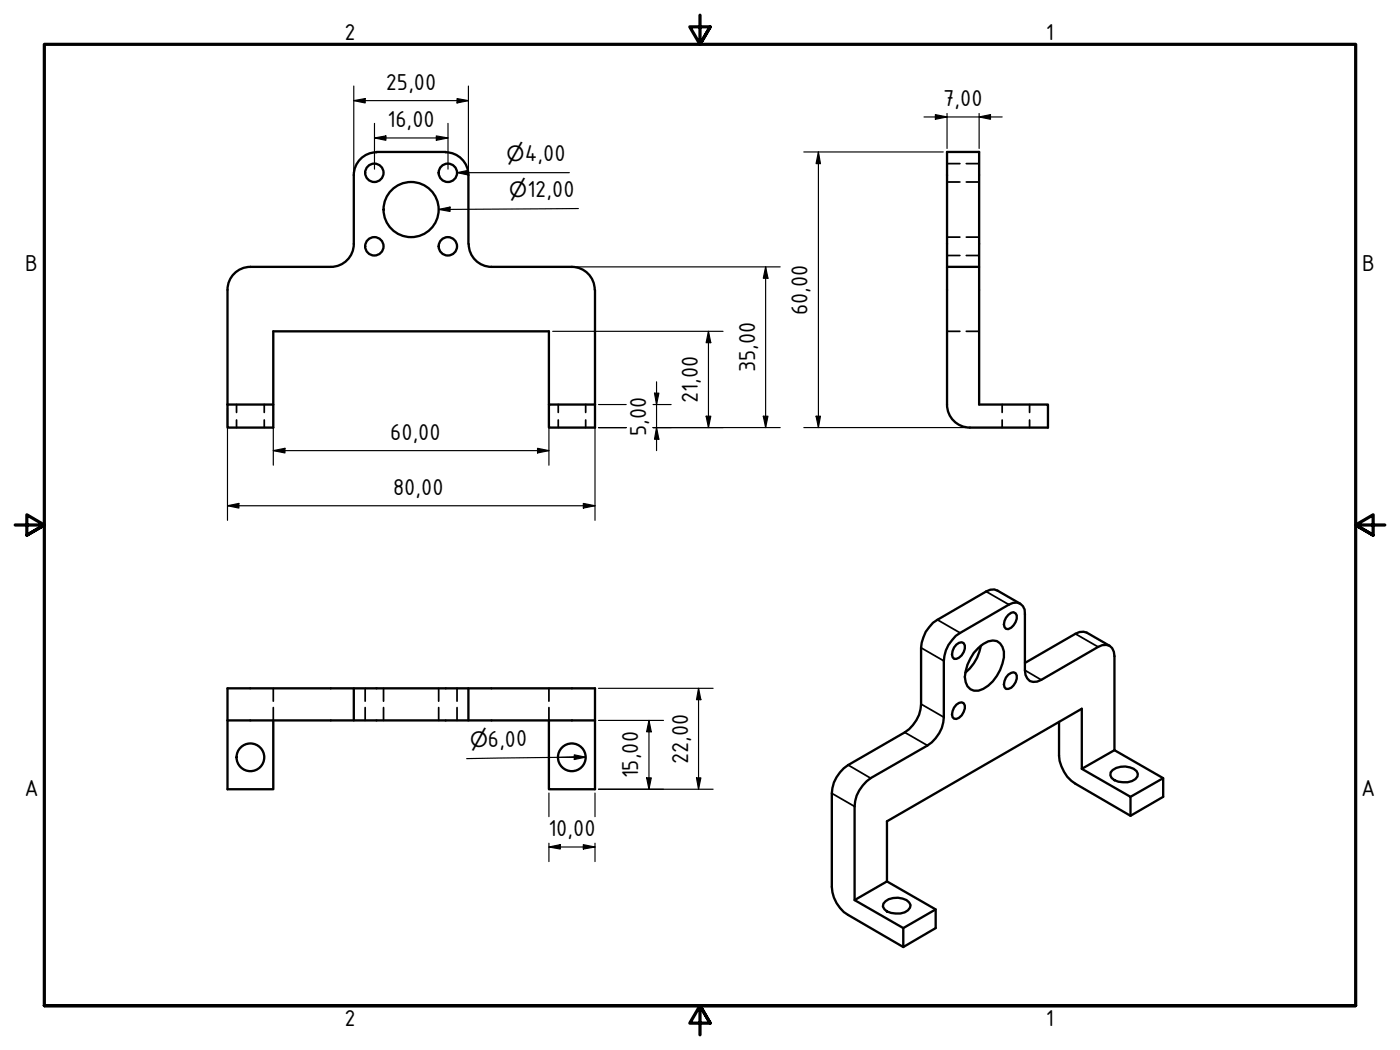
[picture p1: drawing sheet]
<svg xmlns="http://www.w3.org/2000/svg" width="305mm" height="229mm" viewBox="0 0 305 229" stroke-linecap="round" stroke-linejoin="round" font-family="sans-serif">
<!-- layer: Verdeckt (ISO) -->
<g fill="none" stroke="#000" stroke-width=".38">
<path d="M206.2 39.6h2.8M206.2 35.6h2.8M210.4 39.6h2.8M210.4 35.6h2.8M206.2 55.6h2.8M206.2 51.6h2.8M210.4 55.6h2.8M210.4 51.6h2.8M206.2 72.1h2.8M210.4 72.1h2.8M51.5 88.1v1.7M51.5 91.4v1.7"/>
<path d="M57.5 88.1v1.7M57.5 91.4v1.7M121.5 88.1v1.7M121.5 91.4v1.7M127.5 88.1v1.7M127.5 91.4v1.7M218.2 88.1v1.7M218.2 91.4v1.7M224.2 88.1v1.7M224.2 91.4v1.7M59.5 149.9v2.8M59.5 154.1v2.7"/>
<path d="M79.5 149.9v2.8M79.5 154.1v2.7M83.5 149.9v2.8M83.5 154.1v2.7M95.5 149.9v2.8M95.5 154.1v2.7M99.5 149.9v2.8M99.5 154.1v2.7M119.5 149.9v2.8M119.5 154.1v2.7"/>
</g>
<!-- layer: Sichtbar (ISO) -->
<g fill="none" stroke="#000" stroke-width=".51">
<path d="M77 38.1v15M82 33.1h15M82 33.1a5 5 0 0 0-5 5M97 33.1a5 5 0 0 1 5 5M102 38.1v15M54.5 58.1h17.5M54.5 58.1a5 5 0 0 0-5 5M77 53.1a5 5 0 0 1-5 5M102 53.1a5 5 0 0 0 5 5h17.5M124.5 58.1a5 5 0 0 1 5 5M206.2 58.1h7M49.5 63.1v25"/>
<path d="M129.5 63.1v30h-10v-5h10M49.5 88.1h10v5h-10zM59.5 88.1v-16h60v16M206.2 88.1a5 5 0 0 0 5 5M206.2 88.1v-55h7v55h15v5h-17.1M219.5 133.9l.7-.5 .5-.1 .4 .2a2.34 2.34 0 0 1-.9 3.2l-.7 .3-.5-.1a1.81 1.81 0 0 1 0-2.4zM222.1 131.4l-4.9-2.8-.7-.3-.9 .1-11.5 6.5a7.5 7.5 0 0 0-3.6 6.1v12.3a7.7 7.7 0 0 1-3.5 6.1l-12.3 7.2a7.7 7.7 0 0 0-3.6 6.1v20.4a7.5 7.5 0 0 0 3.6 6.1l12 7M49.5 156.8h80M59.5 156.8v15h-10v-21.9h80v21.9h-10v-15M77 149.9v6.9M102 149.9v6.9M208.2 140.3l.6-.3 .6-.2 .4 .2a2.45 2.45 0 0 1-2.1 3.4 1.88 1.88 0 0 1 0-2.4z"/>
<path d="M208.2 153.4l.6-.4 .6-.1 .4 .2a2.38 2.38 0 0 1-1 3.2l-.6 .2h-.5a1.77 1.77 0 0 1 0-2.4zM213 141a4 4 0 0 1 4-1.4 3.3 3.3 0 0 1 1.6 3.5 9.6 9.6 0 0 1-4.5 6.9 2.44 2.44 0 0 1-3.9-1.5 8.2 8.2 0 0 1 1.8-6.4zM213.6 140.6a9.6 9.6 0 0 1-3.4 5.8M219.5 146.9l1.2-.5 .4 .2a2.45 2.45 0 0 1-2.1 3.4 1.88 1.88 0 0 1 0-2.5zM230.6 157.2v7.3a7.9 7.9 0 0 0 3.5 6.1l12 7 7.1-4.1v-4.1l-10.6-6.1M241.6 140.6l-5-2.9-.7-.2-.9 .1-11.9 6.7M235.5 167.4l10.6 6.1v4.1M242.3 167.6a4.2 4.2 0 0 1 5.2 .3l.2 .6a2.08 2.08 0 0 1-2.2 1.8 4.1 4.1 0 0 1-3.5-.9l-.3-.6 .1-.7zM242.6 163.3v-20.4a2.17 2.17 0 0 0-1-2.3 2.17 2.17 0 0 0-2.5 .2l-12.4 7.2a2.18 2.18 0 0 1-2.5 .2 2.18 2.18 0 0 1-1.1-2.3v-12.2a2.16 2.16 0 0 0-1-2.2 2.16 2.16 0 0 0-2.5 .1l-10.6 6.2a7.5 7.5 0 0 0-3.5 6.1v12.2a7.7 7.7 0 0 1-3.6 6.2l-12.4 7.1a7.9 7.9 0 0 0-3.4 6.2v20.4M242.6 163.3l-7.1 4.1v-13.1l-42.4 24.5v13.1l-7 4.1 10.6 6.1v4.1l7-4.1v-4.1l-10.6-6.1M253.2 169.4l-7.1 4.1M192.8 196.2a4.1 4.1 0 0 1 5.1 .3l.3 .5a2.22 2.22 0 0 1-2.2 1.9 4.1 4.1 0 0 1-3.5-1l-.3-.5 .1-.7z"/>
<path d="M203.7 198l-7 4.1"/>
<circle cx="81.5" cy="37.6" r="2"/>
<circle cx="97.5" cy="37.6" r="2"/>
<circle cx="81.5" cy="53.6" r="2"/>
<circle cx="89.5" cy="45.6" r="6"/>
<circle cx="97.5" cy="53.6" r="2"/>
<circle cx="54.5" cy="164.9" r="3"/>
<circle cx="124.5" cy="164.9" r="3"/>
</g>
<!-- layer: Sichtbar schmal (ISO) -->
<path d="M204.1 134.9l4.9 2.9M214.7 128.8l4.9 2.8M234.1 138l5 2.8M197 159.4l4.9 2.9M200.5 141l5 2.9M200.5 153.3l5 2.8M223.1 145.9l3.6 2.1M181.1 172.7l5 2.9M184.7 166.6l4.8 2.8" fill="none" stroke="#000" stroke-width=".38"/>
<!-- layer: Rahmen (ISO) -->
<path d="M152.4 3.3v6.4l-2.2-3.9h4.4l-2.2 3.9 2.2-3.9M3.3 114.3h6.4l-3.9-2.2v4.4l3.9-2.2-3.9 2.2M301.5 114.3h-6.4l3.9-2.2v4.4l-3.9-2.2 3.9 2.2M9.7 218.9v-209.2h285.4v209.2h-285.4h285.4M154.6 222.8l-2.2-3.9 2.2 3.9h-4.4l2.2-3.9v6.4" fill="none" stroke="#000" stroke-width=".7"/>
<g fill="none" stroke="#000" stroke-width=".25">
<path d="M77 18.7v18.6M102 18.7v18.6M77 21.9l2.5-.4v.9zM77 21.9h25M81.5 30l2.5-.4v.9zM81.5 30h16M81.5 26.9v9.9M95 29.6l2.5 .4-2.5 .5zM97.5 26.9v9.9M99.5 21.5l2.5 .4-2.5 .5zM99.5 37.6l2.5-.5v1zM99.5 37.6h24.5"/>
<path d="M175 33.1h30.4M178.2 33.1l.4 2.5h-.9zM178.2 33.1v60M201.2 25.5h17M203.6 25l2.6 .5-2.6 .5zM206.2 24.7v7.6M213.2 25.5l2.4-.5v1zM213.2 24.7v7.6M95.5 45.6l2.5-.5v.9zM125.3 58.1h44.6M125.9 45.4l-30.4 .2M166.7 58.1l.5 2.5h-1z"/>
<path d="M166.7 58.1v35M120.3 72.1h37.1M154.2 72.1l.5 2.5h-1zM154.2 72.1v21M49.5 88.9v24.4M59.5 98.1l2.5-.5v1zM59.5 98.1h60M59.5 88.9v12.4M117 97.6l2.5 .5-2.5 .5zM119.5 88.9v12.4M129.5 88.9v24.4M130.3 88.1h6"/>
<path d="M130.3 93.1h6M142.2 88.1h3.9M142.2 93.1h27.7M142.5 85.6h.9l-.5 2.5zM142.9 93.1l.5 2.5h-.9zM142.9 83.1v15M153.7 90.6h1l-.5 2.5zM166.2 90.6h1l-.5 2.5zM175 93.1h35.4M177.7 90.6h.9l-.4 2.5zM49.5 110.1l2.5-.5v1zM49.5 110.1h80"/>
<path d="M127 109.6l2.5 .5-2.5 .5zM130.3 156.8h14.2M130.3 149.9h25M141.3 156.8l.5 2.5h-1zM141.3 156.8v15M152.1 149.9l.5 2.4h-1zM152.1 149.9v21.9M119.5 172.7v5.1M121.5 164.9l3.5-.1-23.4 .4M125 164.3l2.5 .5-2.5 .6zM125 164.8h2.5M129.5 172.7v5.1"/>
<path d="M130.3 171.8h25M140.8 169.4h1l-.5 2.4zM151.6 169.4h1l-.5 2.4zM119.5 184.4l2.5-.5v.9zM119.5 183.6v4M119.5 184.4h10M127 183.9l2.5 .5-2.5 .4zM129.5 183.6v4"/>
</g>
<g fill="#000">
<path d="M77 21.9l2.5-.4v.9z" fill-rule="evenodd"/>
<path d="M81.5 30l2.5-.4v.9z" fill-rule="evenodd"/>
<path d="M95 29.6l2.5 .4-2.5 .5z" fill-rule="evenodd"/>
<path d="M99.5 21.5l2.5 .4-2.5 .5z" fill-rule="evenodd"/>
<path d="M99.5 37.6l2.5-.5v1z" fill-rule="evenodd"/>
<path d="M178.2 33.1l.4 2.5h-.9z" fill-rule="evenodd"/>
<path d="M203.6 25l2.6 .5-2.6 .5z" fill-rule="evenodd"/>
<path d="M213.2 25.5l2.4-.5v1z" fill-rule="evenodd"/>
<path d="M95.5 45.6l2.5-.5v.9z" fill-rule="evenodd"/>
<path d="M154.2 72.1l.5 2.5h-1z" fill-rule="evenodd"/>
<path d="M166.7 58.1l.5 2.5h-1z" fill-rule="evenodd"/>
<path d="M59.5 98.1l2.5-.5v1z" fill-rule="evenodd"/>
<path d="M117 97.6l2.5 .5-2.5 .5z" fill-rule="evenodd"/>
<path d="M142.5 85.6h.9l-.5 2.5z" fill-rule="evenodd"/>
<path d="M142.9 93.1l.5 2.5h-.9z" fill-rule="evenodd"/>
<path d="M153.7 90.6h1l-.5 2.5z" fill-rule="evenodd"/>
<path d="M166.2 90.6h1l-.5 2.5z" fill-rule="evenodd"/>
<path d="M177.7 90.6h.9l-.4 2.5z" fill-rule="evenodd"/>
<path d="M49.5 110.1l2.5-.5v1z" fill-rule="evenodd"/>
<path d="M127 109.6l2.5 .5-2.5 .5z" fill-rule="evenodd"/>
<path d="M141.3 156.8l.5 2.5h-1z" fill-rule="evenodd"/>
<path d="M152.1 149.9l.5 2.4h-1z" fill-rule="evenodd"/>
<path d="M125 164.3l2.5 .5-2.5 .6z" fill-rule="evenodd"/>
<path d="M140.8 169.4h1l-.5 2.4z" fill-rule="evenodd"/>
<path d="M151.6 169.4h1l-.5 2.4z" fill-rule="evenodd"/>
<path d="M119.5 184.4l2.5-.5v.9z" fill-rule="evenodd"/>
<path d="M127 183.9l2.5 .5-2.5 .4z" fill-rule="evenodd"/>
</g>
<g font-size="5.4">
<text x="75" y="8.6">2</text>
<text x="227.7" y="8.6">1</text>
<text x="84" y="19.6">25,00</text>
<text x="205.4" y="23.2">7,00</text>
<text x="84.3" y="27.7">16,00</text>
<text x="114.2" y="35.1">4,00</text>
<text x="114.8" y="43">12,00</text>
<text x="5.5" y="58.9">B</text>
<text x="296.5" y="58.9">B</text>
<text x="175.8" y="68.6" transform="rotate(-90 175.8 68.6)">60,00</text>
<text x="164.4" y="81.1" transform="rotate(-90 164.4 81.1)">35,00</text>
<text x="152" y="87.8" transform="rotate(-90 152 87.8)">21,00</text>
<text x="85" y="95.8">60,00</text>
<text x="140.7" y="94.9" transform="rotate(-90 140.7 94.9)">5,00</text>
<text x="85.6" y="107.8">80,00</text>
<text x="106.2" y="162.6" transform="rotate(-1 106.2 162.6)">6,00</text>
<text x="149.8" y="166.4" transform="rotate(-90 149.8 166.4)">22,00</text>
<text x="5.3" y="173.2">A</text>
<text x="138.9" y="169.5" transform="rotate(-90 138.9 169.5)">15,00</text>
<text x="296.4" y="173.2">A</text>
<text x="119.4" y="182.1">10,00</text>
<text x="75" y="223.5">2</text>
<text x="227.7" y="223.5">1</text>
</g>
<g font-size="4.6">
<text x="110.3" y="35.1">⌀</text>
<text x="110.9" y="43">⌀</text>
<text x="102.4" y="162.6" transform="rotate(-1 102.4 162.6)">⌀</text>
</g>
</svg>
